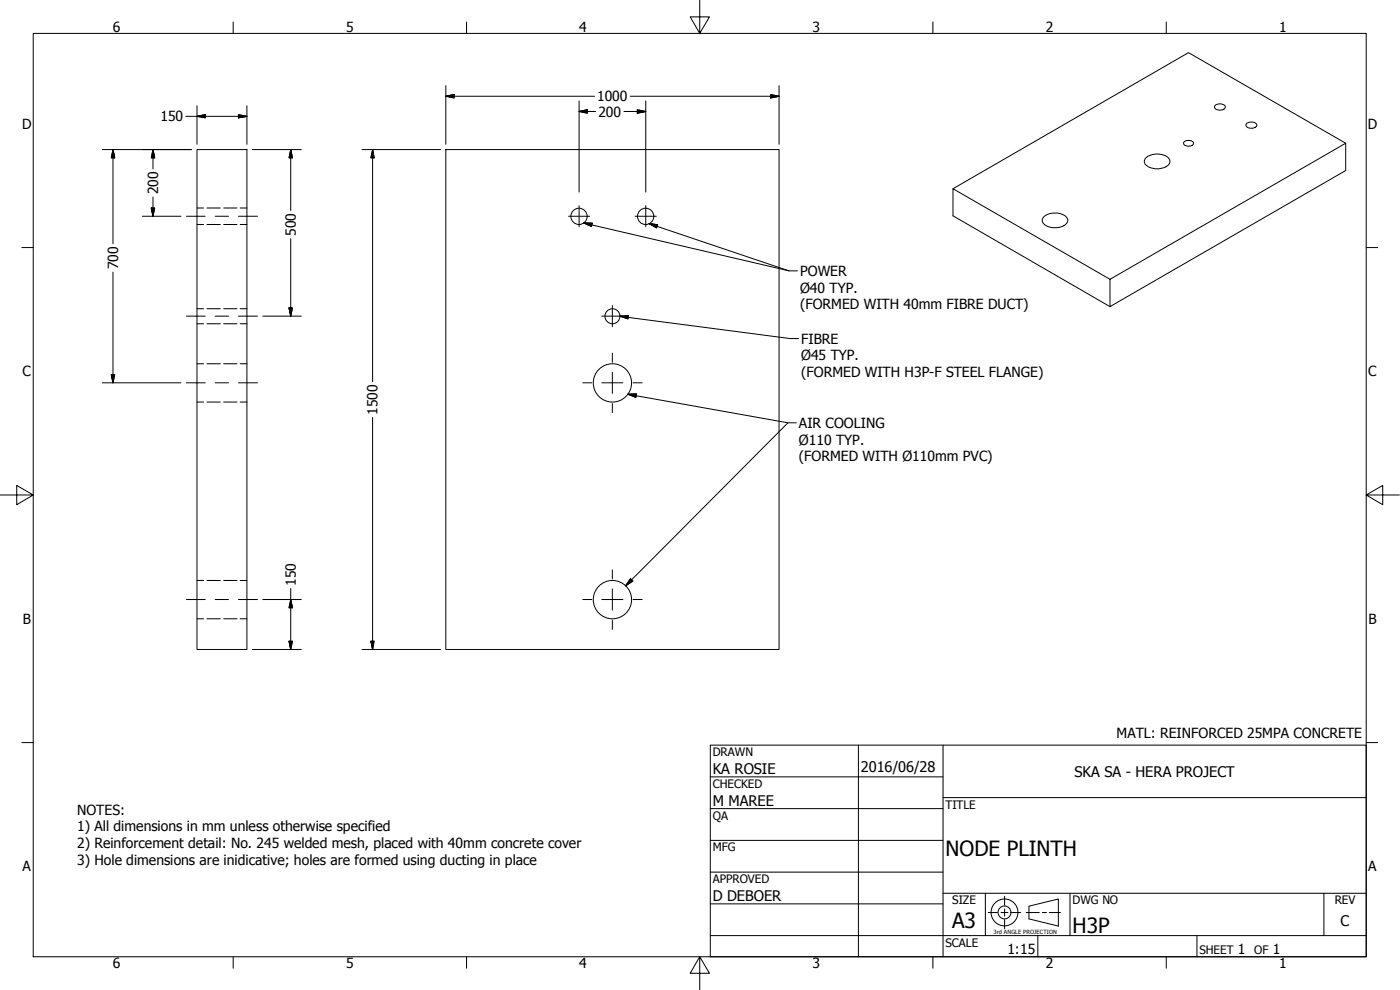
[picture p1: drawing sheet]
<svg xmlns="http://www.w3.org/2000/svg" width="420mm" height="297mm" viewBox="0 0 420 297" stroke-linecap="round" stroke-linejoin="round" font-family="sans-serif">
<!-- layer: Visible (ANSI) -->
<g fill="none" stroke="#000" stroke-width=".3">
<path d="M364.9 31.4a2.15 2.15 0 0 1 2.8 .6 1.7 1.7 0 0 1-2.6 .8l-.6-.6zM374 37.3a2.04 2.04 0 0 1 3.2 .3 1.94 1.94 0 0 1-3.3-.1zM59.1 44.9h15v150h-15zM133.8 44.9h100v150h-100zM343.7 47.6a5.2 5.2 0 0 1 7.3 .2 2.2 2.2 0 0 1-2.3 2.7 4.6 4.6 0 0 1-5.2-1.6l-.1-.5zM355.3 42.7a1.93 1.93 0 0 1 2.9 .3 1.75 1.75 0 0 1-3 .1zM403.9 43l-47.2-27.2-70.7 40.8M313.5 64.8a5.1 5.1 0 0 1 6.9 .8 2.27 2.27 0 0 1-2.4 2.6 4.5 4.5 0 0 1-5.2-1.8l.1-.8zM333.1 83.8l70.8-40.8v8.2l-70.8 40.8zM333.1 83.8l-47.1-27.2v8.2l47.1 27.2"/>
<circle cx="173.8" cy="64.9" r="2.44"/>
<circle cx="193.8" cy="64.9" r="2.44"/>
<circle cx="183.8" cy="94.9" r="2.25"/>
<circle cx="183.8" cy="114.9" r="5.7"/>
<circle cx="183.8" cy="179.9" r="5.7"/>
</g>
<!-- layer: Hidden (ANSI) -->
<g fill="none" stroke="#000" stroke-width=".3">
<path d="M59.1 67.4h2M59.1 62.4h2M62.1 67.4h4M62.1 62.4h4M67.1 67.4h4M67.1 62.4h4M72.1 67.4h2M72.1 62.4h2M59.1 92.6h2M59.1 97.1h2M62.1 92.6h4M62.1 97.1h4"/>
<path d="M67.1 92.6h4M67.1 97.1h4M72.1 92.6h2M72.1 97.1h2M59.1 109.1h2M62.1 109.1h4M67.1 109.1h4M72.1 109.1h2M59.1 120.6h2M62.1 120.6h4M67.1 120.6h4M72.1 120.6h2"/>
<path d="M59.1 174.2h2M62.1 174.2h4M67.1 174.2h4M72.1 174.2h2M59.1 185.7h2M62.1 185.7h4M67.1 185.7h4M72.1 185.7h2"/>
</g>
<!-- layer: Border (ANSI) -->
<g fill="none" stroke="#000" stroke-width=".3">
<path d="M10 10h400v277.1h-400zM70 6.6v3.4M140 6.6v3.4M210 0v10l-2.9-4.9h5.8l-2.9 4.9M280 6.6v3.4M350 6.6v3.4M6.5 74.3h3.5M410 74.3h3.4M0 148.5h10l-5-2.8v5.7l5-2.9M410 148.5l5 2.9v-5.7l-5 2.8h10M6.5 222.8h3.5M410 222.8h3.4"/>
<path d="M70 287.1v3.4M140 287.1v3.4M210 287.1l2.9 4.9h-5.8l2.9-4.9v9.9M280 287.1v3.4M350 287.1v3.4"/>
</g>
<!-- layer: Title (ANSI) -->
<g fill="none" stroke="#000" stroke-width=".3">
<path d="M213.2 223.6h196.8v63.5h-196.8zM213.2 233.1h69.8M257.6 223.6v63.5M283 239.3h127M283 223.6v63.5M213.2 242.6h69.8M213.2 252.1h69.8M213.2 261.7h69.8M213.2 271.2h69.8M283 268h127M295.7 268v12.7M321.1 268v12.7"/>
<path d="M397.3 268v12.7M213.2 280.7h196.8M311.5 280.7v6.4M359.2 280.7v6.4"/>
</g>
<!-- layer: Center Mark (ANSI) -->
<g fill="none" stroke="#000" stroke-width=".3">
<path d="M170.6 64.9h6.4M173.8 61.7v6.4M190.6 64.9h6.4M193.8 61.7v6.4M180.6 94.9h6.3M183.8 91.7v6.3M174.9 114.9h2.7M180.6 114.9h6.3M183.8 106v2.7M183.8 111.7v6.3M190 114.9h2.7M183.8 121.1v2.7"/>
<path d="M174.9 179.9h2.7M180.6 179.9h6.3M183.8 171v2.7M183.8 176.7v6.4M190 179.9h2.7M183.8 186v2.8"/>
</g>
<!-- layer: Centerline (ANSI) -->
<path d="M55.9 64.9h5.7M64.6 64.9h4M71.6 64.9h5.7M55.9 94.9h5.7M64.6 94.9h4M71.6 94.9h5.7M55.9 114.9h5.7M64.6 114.9h4M71.6 114.9h5.7M55.9 179.9h5.7M64.6 179.9h4M71.6 179.9h5.7" fill="none" stroke="#000" stroke-width=".3"/>
<!-- layer: Dimension (ANSI) -->
<g fill="none" stroke="#000" stroke-width=".3">
<path d="M55.8 34.9h18.3M59.1 34.9l2.5-.5v1zM59.1 31.7v11.6M71.6 34.4l2.5 .5-2.5 .5zM74.1 31.7v11.6M133.8 28.9l2.5-.5v1zM133.8 28.9h44.6M133.8 25.7v17.6M173.8 33.5l2.5-.6v1.1zM173.8 33.5h5M173.8 30.3v27.3M187.3 33.5h6.5"/>
<path d="M189.2 28.9h44.6M191.3 32.9l2.5 .6-2.5 .5zM193.8 30.3v27.3M231.3 28.4l2.5 .5-2.5 .5zM233.8 25.7v17.6M30.7 44.9h26.8M33.9 44.9l.5 2.5h-1zM33.9 44.9v28.2M45.9 44.9l.5 2.5h-1zM45.9 44.9v5.8M45.9 59.1v5.8M75.7 44.9h14.7"/>
<path d="M87.2 44.9l.6 2.5h-1.1zM87.2 44.9v18.3M108.6 44.9h23.6M111.8 44.9l.5 2.5h-1zM111.8 44.9v69.6M42.7 64.9h11.6M45.4 62.4h1l-.5 2.5zM87.2 71.6v23.3M33.9 81.6v33.3M78.9 94.9h11.5M86.7 92.4h1.1l-.6 2.5zM30.7 114.9h23.6"/>
<path d="M33.4 112.4h1l-.5 2.5zM111.8 125.3v69.6M78.9 179.9h11.5M87.2 179.9l.6 2.5h-1.1zM87.2 176.6v18.3M75.7 194.9h14.7M86.7 192.4h1.1l-.6 2.5zM108.6 194.9h23.6M111.3 192.4h1l-.5 2.5z"/>
</g>
<g fill="#000" stroke="#000" stroke-width=".3">
<path d="M59.1 34.9l2.5-.5zM59.1 34.9l2.5-.5v1zM71.6 35.4l2.5-.5zM71.6 34.4l2.5 .5-2.5 .5zM133.8 28.9l2.5-.5zM133.8 28.9l2.5-.5v1zM173.8 33.5l2.5-.6zM173.8 33.5l2.5-.6v1.1zM191.3 34l2.5-.5zM191.3 32.9l2.5 .6-2.5 .5zM231.3 29.4l2.5-.5zM231.3 28.4l2.5 .5-2.5 .5z"/>
<path d="M33.9 44.9l.5 2.5zM33.9 44.9l.5 2.5h-1zM45.9 44.9l.5 2.5zM45.9 44.9l.5 2.5h-1zM87.2 44.9l.6 2.5zM87.2 44.9l.6 2.5h-1.1zM111.8 44.9l.5 2.5zM111.8 44.9l.5 2.5h-1zM45.4 62.4l.5 2.5zM45.4 62.4h1l-.5 2.5zM86.7 92.4l.5 2.5zM86.7 92.4h1.1l-.6 2.5z"/>
<path d="M33.4 112.4l.5 2.5zM33.4 112.4h1l-.5 2.5zM86.7 192.4l.5 2.5zM86.7 192.4h1.1l-.6 2.5zM87.2 179.9l.6 2.5zM87.2 179.9l.6 2.5h-1.1zM111.3 192.4l.5 2.5zM111.3 192.4h1l-.5 2.5z"/>
</g>
<!-- layer: Symbol (ANSI) -->
<path d="M175.2 66.9l2.5 .1-.2 .9zM175.2 66.9l61.6 14.4h2.5M194.8 67.1l2.6 .3-.4 1zM194.8 67.1l42 14.2M186.3 95l2.2 .7v-.7M186.8 95l50.4 6.6h2.4M188.6 94.7l-1.1 .1M188.6 94.7v.1M188.4 118.3l2.6-.1-.2 1zM188.4 118.3l48.1 8.6M239 126.9h-2.5l-48.7 48.9M189.2 173.7l.7 .7-2.1 1.4z" fill="none" stroke="#000" stroke-width=".3"/>
<path d="M175.2 66.9l2.5 .1zM175.2 66.9l2.5 .1-.2 .9zM194.8 67.1l2.6 .3zM194.8 67.1l2.6 .3-.4 1zM186.1 94.9l2.5-.2zM186.1 94.9l2.5-.2-.1 1zM188.4 118.3l2.6-.1zM188.4 118.3l2.6-.1-.2 1zM189.2 173.7l-1.4 2.1zM189.2 173.7l.7 .7-2.1 1.4z" fill="#000" stroke="#000" stroke-width=".3"/>
<!-- layer: Sketch Geometry (ANSI) -->
<g fill="none" stroke="#000" stroke-width=".3">
<path d="M296.6 273.8h2.7M300.4 273.8h2.1M301.5 268.9v2.7M301.5 272.7v2.2M301.5 275.9v2.8M303.6 273.8h2.7M308 273.8h3.9M308.8 271.9l8.8-2.2v8.2l-8.8-2.2zM312.8 273.8h1.3M314.9 273.8h3.4"/>
<circle cx="301.5" cy="273.8" r="4"/>
<circle cx="301.5" cy="273.8" r="1.94"/>
</g>
<g font-size="6.3">
<text x="283.8" y="257">NODE PLINTH</text>
<text x="285.8" y="278.6">A3</text>
<text x="321.9" y="279.8">H3P</text>
</g>
<g font-size="4.4">
<text x="213.9" y="232.2">KA ROSIE</text>
<text x="258.4" y="231.6">2016/06/28</text>
<text x="322.5" y="233">SKA SA - HERA PROJECT</text>
<text x="213.9" y="241.9">M MAREE</text>
<text x="213.9" y="270.3">D DEBOER</text>
<text x="402.3" y="277.9">C</text>
</g>
<g font-size="4.2">
<text x="33.8" y="9.6">6</text>
<text x="103.9" y="9.6">5</text>
<text x="173.9" y="9.6">4</text>
<text x="243.8" y="9.6">3</text>
<text x="313.9" y="9.6">2</text>
<text x="383.9" y="9.6">1</text>
<text x="179.2" y="30.4">1000</text>
<text x="179.6" y="35">200</text>
<text x="6.7" y="38.7">D</text>
<text x="48.1" y="36.4">150</text>
<text x="410.5" y="38.7">D</text>
<text x="47.4" y="58.3" transform="rotate(-90 47.4 58.3)">200</text>
<text x="88.8" y="70.8" transform="rotate(-90 88.8 70.8)">500</text>
<text x="35.4" y="80.8" transform="rotate(-90 35.4 80.8)">700</text>
<text x="240.1" y="82.8">POWER</text>
<text x="240.1" y="87.8">Ø40 TYP.</text>
<text x="240.1" y="92.8">(FORMED WITH 40mm FIBRE DUCT)</text>
<text x="240.5" y="103.1">FIBRE</text>
<text x="6.8" y="113">C</text>
<text x="240.5" y="108.1">Ø45 TYP.</text>
<text x="240.5" y="113.1">(FORMED WITH H3P-F STEEL FLANGE)</text>
<text x="410.7" y="113">C</text>
<text x="113.3" y="124.4" transform="rotate(-90 113.3 124.4)">1500</text>
<text x="239.8" y="128.4">AIR COOLING</text>
<text x="239.8" y="133.4">Ø110 TYP.</text>
<text x="239.8" y="138.4">(FORMED WITH Ø110mm PVC)</text>
<text x="88.8" y="175.8" transform="rotate(-90 88.8 175.8)">150</text>
<text x="6.9" y="187.2">B</text>
<text x="410.7" y="187.2">B</text>
<text x="335.1" y="221.4">MATL: REINFORCED 25MPA CONCRETE</text>
<text x="23.2" y="244.5">NOTES:</text>
<text x="23.2" y="249.5">1) All dimensions in mm unless otherwise specified</text>
<text x="23.2" y="254.5">2) Reinforcement detail: No. 245 welded mesh, placed with 40mm concrete cover</text>
<text x="6.8" y="261.4">A</text>
<text x="23.2" y="259.5">3) Hole dimensions are inidicative; holes are formed using ducting in place</text>
<text x="410.7" y="261.4">A</text>
<text x="302.3" y="286.2">1:15</text>
<text x="371.5" y="286.2">1</text>
<text x="382" y="286.2">1</text>
<text x="33.8" y="290.5">6</text>
<text x="103.9" y="290.5">5</text>
<text x="173.9" y="290.5">4</text>
<text x="243.8" y="290.5">3</text>
<text x="313.9" y="290.5">2</text>
<text x="383.9" y="290.5">1</text>
</g>
<g font-size="3.5">
<text x="213.9" y="226.9">DRAWN</text>
<text x="213.9" y="236.4">CHECKED</text>
<text x="213.9" y="245.9">QA</text>
<text x="283.8" y="242.6">TITLE</text>
<text x="213.9" y="255.4">MFG</text>
<text x="213.9" y="265">APPROVED</text>
<text x="285.8" y="271.3">SIZE</text>
<text x="321.9" y="271.3">DWG NO</text>
<text x="400.6" y="271.3">REV</text>
<text x="283.8" y="284">SCALE</text>
<text x="360" y="286.2">SHEET</text>
<text x="376.4" y="286.2">OF</text>
</g>
<text font-size="1.7" x="298.2" y="280.2">3rd ANGLE PROJECTION</text>
</svg>
